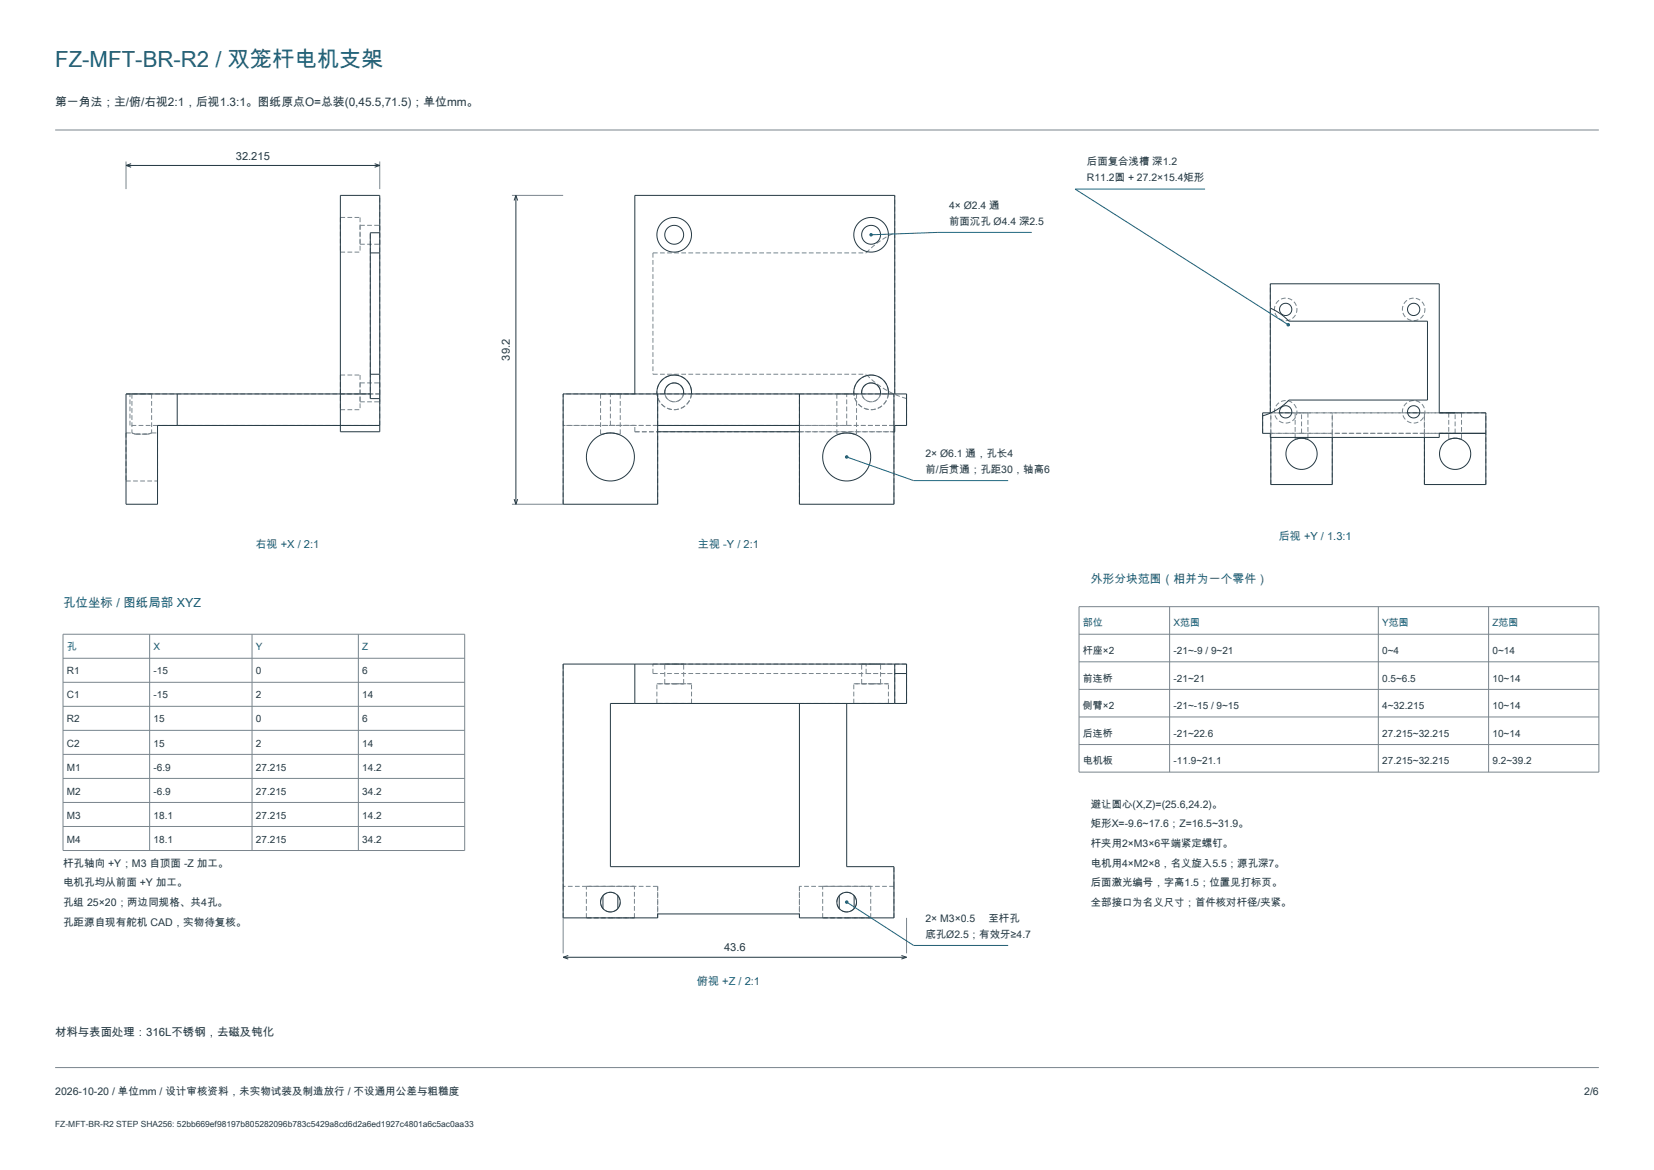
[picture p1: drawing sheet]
<svg xmlns="http://www.w3.org/2000/svg" width="420mm" height="297mm" viewBox="0 0 420 297" stroke-linecap="round" stroke-linejoin="round" font-family="sans-serif">
<path d="M14 33h392M32 41v7M96.4 41v7M130 49.6h13M130 128h13M143 233v9M230.2 233v9M14 271h392" fill="none" stroke="#7a858d" stroke-width=".25"/>
<g fill="none" stroke="#7a858d" stroke-width=".25" stroke-dasharray="1.2 .6" stroke-linecap="butt">
<path d="M86.4 55.2v8.8M86.4 55.2h5M91.4 55.2v8.8M91.4 57.2h5M91.4 57.2v4.8M96.4 57.2v4.8M227.2 59.1v-9.5M86.4 64h5M91.4 62h5M94 64.2v-5.1M165.8 64.2h54.1M165.8 64.2v30.8"/>
<path d="M219.9 64.2l2.9-2.5 2.1-1.5 2.3-1.1M326.5 75.7a2.86 2.86 0 0 0-2.6 4.2 2.86 2.86 0 0 0 4.9 .3 2.86 2.86 0 0 0-1.9-4.5h-.4M359 75.7a2.86 2.86 0 0 0-2.6 4.2 2.86 2.86 0 0 0 4.9 .3 2.86 2.86 0 0 0-1.9-4.5h-.4M86.4 95.2v8.8M86.4 95.2h5M91.4 95.2v8.8M91.4 97.2h5M91.4 97.2v4.8M94 95v-30.8M96.4 97.2v4.8M165.8 95h54.1M171.2 97.2a2.4 2.4 0 0 1 2.1 3.5 2.4 2.4 0 0 1-4 .3 2.4 2.4 0 0 1 1.5-3.8h.4"/>
<path d="M171.2 95.2a4.4 4.4 0 0 1 3.9 6.4 4.4 4.4 0 0 1-7.5 .5 4.4 4.4 0 0 1 3-6.9h.6M221.2 97.2a2.4 2.4 0 0 1 2.1 3.5 2.4 2.4 0 0 1-4 .3 2.4 2.4 0 0 1 1.5-3.8h.4M221.2 95.2a4.4 4.4 0 0 1 3.9 6.4 4.4 4.4 0 0 1-7.5 .5 4.4 4.4 0 0 1 3-6.9h.6M32 100h1M32 109.9v12.2M32 109.9h1.5M33 108v-8M33.5 100h2.5M33.5 109.9l.9 .3M33.5 100v9.9M34.4 110.2h1.6M34.4 110.2l-.9-.3"/>
<path d="M34.4 110.2h3.2M36 100h2.5M36 110.2h1.6M37.6 110.2h-3.2M37.6 110.2l.9-.3M38.5 100h-5M38.5 109.9l-.9 .3M38.5 109.9h1.5M38.5 100v9.9M40 108h-7M40 109.9v12.2M86.4 100h10"/>
<path d="M86.4 104h5M91.4 102h5M94 101.2v-6.2M96.4 108h-56.4M96.4 108v-8M96.4 100v-50.4M96.4 100h-64.4M143 108v-8M152.5 100h5M152.5 100v10.2M153.1 110.2h-.6M153.1 110.2l1.9-.3"/>
<path d="M155 108h6.2M155 108v-8M155 100h6.2M155 108h48M155 100h48M155 109.9l-1.9 .3M155 109.9l1.9 .3M156.9 110.2l-1.9-.3M156.9 110.2h.6M157.5 100v10.2M161.2 109.6v-1.6M161.2 109.6h5.8"/>
<path d="M161.2 108h-18.2M161.2 109.6h66M161.2 100h-18.2M167 108h-24M167 108v-8M173.6 100a2.4 2.4 0 0 1-2.4 2 2.4 2.4 0 0 1-2.4-2M175.6 100a4.4 4.4 0 0 1-4.4 4 4.4 4.4 0 0 1-4.4-4M203 109.6h24M203 108v-8M212.5 100h5M212.5 100v10.2M213.1 110.2h-.6"/>
<path d="M213.1 110.2l1.9-.3M215 108h-12M215 108v-8M215 100h-12M215 108h12M215 100h12M215 109.9l-1.9 .3M215 109.9l1.9 .3M216.9 110.2l-1.9-.3M216.9 110.2h.6M217.5 100v10.2M223.6 100a2.4 2.4 0 0 1-2.4 2 2.4 2.4 0 0 1-2.4-2"/>
<path d="M225.6 100a4.4 4.4 0 0 1-4.4 4 4.4 4.4 0 0 1-4.4-4M227 108h-24M227 108v-8M227.2 100v-40.9M230.2 101.2a22.4 22.4 0 0 1-10.3-6.2M230.2 108v-6.8M230.2 101.2v-1.2M320.6 110v-5.2M322.6 104.8v-32.8M322.7 110h15.6M322.7 110v-5.2M322.7 111v-1"/>
<path d="M324.9 104.8h-2.2M326.5 101.7a2.86 2.86 0 0 0-2.6 4.2 2.86 2.86 0 0 0 4.9 .3 2.86 2.86 0 0 0-1.9-4.5h-.4M328.9 104.8v6.6M329.3 111.4l1.2-.2M329.3 111.4h-.4M330.5 110h7.8M330.5 110v-5.2M330.5 104.8h7.8M330.5 110h-7.8M330.5 104.8h-2.5M330.5 111.2l1.2 .2M330.5 111.2l-1.2 .2"/>
<path d="M331.7 111.4h.4M331.7 111.4l-1.2-.2M332.1 104.8h-3.2M332.1 104.8v6.6M338.3 110v-5.2M338.3 104.8h-15.6M338.3 111v-1M357.4 104.8h-19.1M359 101.7a2.86 2.86 0 0 0-2.6 4.2 2.86 2.86 0 0 0 4.9 .3 2.86 2.86 0 0 0-1.9-4.5h-.4M361.7 110h7.8M361.7 110h-23.4M361.7 104.8h-23.4"/>
<path d="M361.7 110v-5.2M361.7 111v-1M365.5 110h-27.2M365.5 104.8h-5M367.9 104.8v6.6M368.3 111.4l1.2-.2M368.3 111.4h-.4M369.5 110v-5.2M369.5 111.2l1.2 .2M369.5 111.2l-1.2 .2M370.7 111.4h.4M370.7 111.4l-1.2-.2"/>
<path d="M371.1 104.8h-3.2M371.1 104.8v6.6M377.3 104.8h-15.6M32 122.1h8M143 128v-20M167 128v-20M203 128v-20M227 128v-20M322.7 123v-18.2M338.3 123v-18.2M361.7 123v-18.2M377.3 123v-18.2"/>
<path d="M143 168.6v56.4M165.8 168.6h54.1M165.8 171v-2.4M165.8 171h54.1M166.8 178.6h4.4M166.8 173.6h4.4M166.8 178.6v-5M168.8 168.6h2.4M168.8 173.6h2.4M168.8 173.6v-5M171.2 178.6h4.4M171.2 168.6h2.4"/>
<path d="M171.2 173.6h4.4M171.2 173.6h2.4M173.6 168.6h-4.8M173.6 173.6h-4.8M173.6 173.6v-5M175.6 178.6h-8.8M175.6 173.6h-8.8M175.6 178.6v-5M215 178.6h-12M216.8 178.6h4.4M216.8 173.6h4.4M216.8 178.6v-5"/>
<path d="M218.8 168.6h2.4M218.8 173.6h2.4M218.8 173.6v-5M219.9 168.6h7.3M219.9 171v-2.4M219.9 171h7.3M221.2 178.6h4.4M221.2 168.6h2.4M221.2 173.6h4.4M221.2 173.6h2.4M223.6 168.6h-4.8M223.6 173.6h-4.8"/>
<path d="M223.6 173.6v-5M225.6 178.6h-8.8M225.6 173.6h-8.8M225.6 178.6v-5M227.2 178.6v-7.6M227.2 171v-2.4M230.2 168.6h-3M230.2 178.6v-10M230.2 171h-10.3M143 233v-8M148.9 225h6.1M148.9 233h6.1"/>
<path d="M148.9 233v-8M152.5 229l.2-.9 .4-.7M153.1 230.6l-.4-.7-.2-.9M153.1 227.4a2.5 2.5 0 0 1 1.9-.9M155 225h6.1M155 233h6.1M155 231.5a2.5 2.5 0 0 1-1.9-.9M155 226.5a2.5 2.5 0 0 1 1.9 .9M156.9 230.6a2.5 2.5 0 0 1-1.9 .9M156.9 227.4a2.5 2.5 0 0 1 0 3.2M161.1 225h-12.2M161.1 233h-12.2"/>
<path d="M161.1 233v-8M167 225h-24M167 225v7M167 233v-8M203 225v7M203 233v-8M208.9 225h6.1M208.9 233h6.1M208.9 233v-8M212.5 229l.2-.9 .4-.7M213.1 230.6l-.4-.7-.2-.9M213.1 227.4a2.5 2.5 0 0 1 1.9-.9"/>
<path d="M215 225h6.1M215 233h6.1M215 231.5a2.5 2.5 0 0 1-1.9-.9M215 226.5a2.5 2.5 0 0 1 1.9 .9M216.9 230.6a2.5 2.5 0 0 1-1.9 .9M216.9 227.4a2.5 2.5 0 0 1 0 3.2M221.1 225h-12.2M221.1 233h-12.2M221.1 233v-8M227 225h-24M227 225v-5M227 233v-8"/>
</g>
<g fill="none" stroke="#253943" stroke-width=".25">
<path d="M32 42h64.4M32 42l1.3 .4M33.3 41.6l-1.3 .4M95.1 41.6l1.3 .4M96.4 59.1v5.1M96.4 59.1v-9.5h-10v60h10v-8.4M96.4 59.1h-2.4v42.1h2.4M96.4 42l-1.3 .4M131 49.6v78.4M131 49.6l.5 1.3M131 49.6l-.5 1.3M94 64.2h2.4"/>
<path d="M96.4 64.2v30.8M322.6 78.2l2.8 1.7 1.9 1.6h35.2v20.1h-35.2a14.6 14.6 0 0 1-6.7 4M94 95h2.4M96.4 95v6.2M45 100v8M94 100h-62v28h8v-20h56.4M161.2 100v-50.4h66v50.4h3v8h-3v1.6h-.2M166.8 100a4.4 4.4 0 0 1 4.4-4.8 4.4 4.4 0 0 1 4.4 4.8M167 109.6h36M167 100v28h-24v-28h84v28h-24v-28M167 108h36M168.8 100a2.4 2.4 0 0 1 2.4-2.8 2.4 2.4 0 0 1 2.4 2.8"/>
<path d="M216.8 100a4.4 4.4 0 0 1 4.4-4.8 4.4 4.4 0 0 1 4.4 4.8M218.8 100a2.4 2.4 0 0 1 2.4-2.8 2.4 2.4 0 0 1 2.4 2.8M322.7 111v12h15.6v-12M324.9 104.8h3.1M357.4 104.8h3.1M377.3 110h-11.8v1h-42.9v-1h-2v-5.2h2v-32.8h42.9v32.8h11.8v18.2h-15.6v-12M130.5 126.7l.5 1.3M131.5 126.7l-.5 1.3M161.2 168.6v10M227.2 168.6h3v10h-75.2v41.4h48v-41.4M227.2 168.6v10M227.2 168.6h-84.2v64.4h24v-1h36v1h24v-13h-12v-41.4"/>
<path d="M227.2 171h3M153.1 227.4v3.2M156.9 227.4v3.2M213.1 227.4v3.2M216.9 227.4v3.2M143 243h87.2M143 243l1.3 .4M144.3 242.5l-1.3 .5M228.9 242.5l1.3 .5M230.2 243l-1.3 .4"/>
<circle cx="171.2" cy="59.6" r="2.4"/>
<circle cx="171.2" cy="59.6" r="4.4"/>
<circle cx="221.2" cy="59.6" r="2.4"/>
<circle cx="221.2" cy="59.6" r="4.4"/>
<circle cx="326.5" cy="78.5" r="1.56"/>
<circle cx="359" cy="78.5" r="1.56"/>
<circle cx="155" cy="116" r="6.1"/>
<circle cx="215" cy="116" r="6.1"/>
<circle cx="326.5" cy="104.5" r="1.56"/>
<circle cx="330.5" cy="115.2" r="4"/>
<circle cx="359" cy="104.5" r="1.56"/>
<circle cx="369.5" cy="115.2" r="4"/>
<circle cx="155" cy="229" r="2.5"/>
<circle cx="215" cy="229" r="2.5"/>
</g>
<path d="M215 116l17 6h24" fill="none" stroke="#19637c" stroke-width=".25"/>
<circle cx="215" cy="116" r=".45" fill="#19637c"/>
<path d="M215 229l17 11h24" fill="none" stroke="#19637c" stroke-width=".25"/>
<circle cx="215" cy="229" r=".45" fill="#19637c"/>
<path d="M262 59h-24l-16.8 .6" fill="none" stroke="#19637c" stroke-width=".25"/>
<circle cx="221.2" cy="59.6" r=".45" fill="#19637c"/>
<path d="M306 48h-33l54.1 34.4" fill="none" stroke="#19637c" stroke-width=".25"/>
<circle cx="327.1" cy="82.4" r=".45" fill="#19637c"/>
<g fill="none" stroke="#7a858d" stroke-width=".25">
<path d="M274 154h132v42h-132zM297 154v42M350 154v42M378 154v42M16 161h102v54.9h-102zM16 167.1h102M16 173.2h102M16 179.3h102M38 161v54.9M64 161v54.9M91 161v54.9M274 161h132"/>
<path d="M274 168h132M274 175h132M16 185.4h102M16 191.5h102M16 197.6h102M274 182h132M274 189h132M16 203.7h102M16 209.8h102"/>
</g>
<text font-size="5.6" fill="#19637c" x="14" y="17">FZ-MFT-BR-R2 / 双笼杆电机支架</text>
<text font-size="3.2" fill="#19637c" x="16" y="154">孔位坐标 / 图纸局部 XYZ</text>
<text font-size="3" fill="#253943" x="14" y="27">第一角法；主/俯/右视2:1，后视1.3:1。图纸原点O=总装(0,45.5,71.5)；单位mm。</text>
<text font-size="3" fill="#19637c" x="277" y="148">外形分块范围（相并为一个零件）</text>
<text font-size="2.9" fill="#253943" x="14" y="263">材料与表面处理：316L不锈钢，去磁及钝化</text>
<g font-size="2.8" fill="#253943">
<text x="59.9" y="40.5">32.215</text>
<text x="129.5" y="91.5" transform="rotate(-90 129.5 91.5)">39.2</text>
<text x="183.9" y="241.5">43.6</text>
</g>
<g font-size="2.8" fill="#19637c">
<text x="324.7" y="137">后视 +Y / 1.3:1</text>
<text x="64.9" y="139">右视 +X / 2:1</text>
<text x="177.2" y="139">主视 -Y / 2:1</text>
<text x="177" y="250">俯视 +Z / 2:1</text>
</g>
<g font-size="2.7" fill="#253943">
<text x="16" y="220">杆孔轴向 +Y；M3 自顶面 -Z 加工。</text>
<text x="16" y="225">电机孔均从前面 +Y 加工。</text>
<text x="16" y="230">孔组 25×20；两边同规格、共4孔。</text>
<text x="16" y="235">孔距源自现有舵机 CAD，实物待复核。</text>
<text x="14" y="278">2026-10-20 / 单位mm / 设计审核资料，未实物试装及制造放行 / 不设通用公差与粗糙度</text>
<text x="402.3" y="278">2/6</text>
</g>
<g font-size="2.6" fill="#253943">
<text x="276" y="42">后面复合浅槽 深1.2</text>
<text x="276" y="46">R11.2圆 + 27.2×15.4矩形</text>
<text x="241" y="53">4× Ø2.4 通</text>
<text x="241" y="57">前面沉孔 Ø4.4 深2.5</text>
<text x="235" y="116">2× Ø6.1 通，孔长4</text>
<text x="235" y="120">前/后贯通；孔距30，轴高6</text>
<text x="277" y="205">避让圆心(X,Z)=(25.6,24.2)。</text>
<text x="277" y="210">矩形X=-9.6~17.6；Z=16.5~31.9。</text>
<text x="277" y="215">杆夹用2×M3×6平端紧定螺钉。</text>
<text x="277" y="220">电机用4×M2×8，名义旋入5.5；源孔深7。</text>
<text x="277" y="225">后面激光编号，字高1.5；位置见打标页。</text>
<text x="235" y="234">2× M3×0.5</text>
<text x="251" y="234">至杆孔</text>
<text x="277" y="230">全部接口为名义尺寸；首件核对杆径/夹紧。</text>
<text x="235" y="238">底孔Ø2.5；有效牙≥4.7</text>
</g>
<g font-size="2.5" fill="#19637c">
<text x="275" y="159">部位</text>
<text x="298" y="159">X范围</text>
<text x="351" y="159">Y范围</text>
<text x="379" y="159">Z范围</text>
<text x="17" y="165.1">孔</text>
<text x="39" y="165.1">X</text>
<text x="65" y="165.1">Y</text>
<text x="92" y="165.1">Z</text>
</g>
<g font-size="2.5" fill="#253943">
<text x="275" y="166">杆座×2</text>
<text x="298" y="166">-21~-9 / 9~21</text>
<text x="351" y="166">0~4</text>
<text x="379" y="166">0~14</text>
<text x="17" y="171.2">R1</text>
<text x="39" y="171.2">-15</text>
<text x="65" y="171.2">0</text>
<text x="92" y="171.2">6</text>
<text x="275" y="173">前连桥</text>
<text x="298" y="173">-21~21</text>
<text x="351" y="173">0.5~6.5</text>
<text x="379" y="173">10~14</text>
<text x="17" y="177.3">C1</text>
<text x="39" y="177.3">-15</text>
<text x="65" y="177.3">2</text>
<text x="92" y="177.3">14</text>
<text x="17" y="183.4">R2</text>
<text x="39" y="183.4">15</text>
<text x="65" y="183.4">0</text>
<text x="92" y="183.4">6</text>
<text x="275" y="180">侧臂×2</text>
<text x="298" y="180">-21~-15 / 9~15</text>
<text x="351" y="180">4~32.215</text>
<text x="379" y="180">10~14</text>
<text x="17" y="189.5">C2</text>
<text x="39" y="189.5">15</text>
<text x="65" y="189.5">2</text>
<text x="92" y="189.5">14</text>
<text x="275" y="187">后连桥</text>
<text x="298" y="187">-21~22.6</text>
<text x="351" y="187">27.215~32.215</text>
<text x="379" y="187">10~14</text>
<text x="17" y="195.6">M1</text>
<text x="39" y="195.6">-6.9</text>
<text x="65" y="195.6">27.215</text>
<text x="92" y="195.6">14.2</text>
<text x="275" y="194">电机板</text>
<text x="298" y="194">-11.9~21.1</text>
<text x="351" y="194">27.215~32.215</text>
<text x="379" y="194">9.2~39.2</text>
<text x="17" y="201.7">M2</text>
<text x="39" y="201.7">-6.9</text>
<text x="65" y="201.7">27.215</text>
<text x="92" y="201.7">34.2</text>
<text x="17" y="207.8">M3</text>
<text x="39" y="207.8">18.1</text>
<text x="65" y="207.8">27.215</text>
<text x="92" y="207.8">14.2</text>
<text x="17" y="213.9">M4</text>
<text x="39" y="213.9">18.1</text>
<text x="65" y="213.9">27.215</text>
<text x="92" y="213.9">34.2</text>
</g>
<text font-size="2.2" fill="#253943" x="14" y="286">FZ-MFT-BR-R2 STEP SHA256: 52bb669ef98197b805282096b783c5429a8cd6d2a6ed1927c4801a6c5ac0aa33</text>
</svg>
